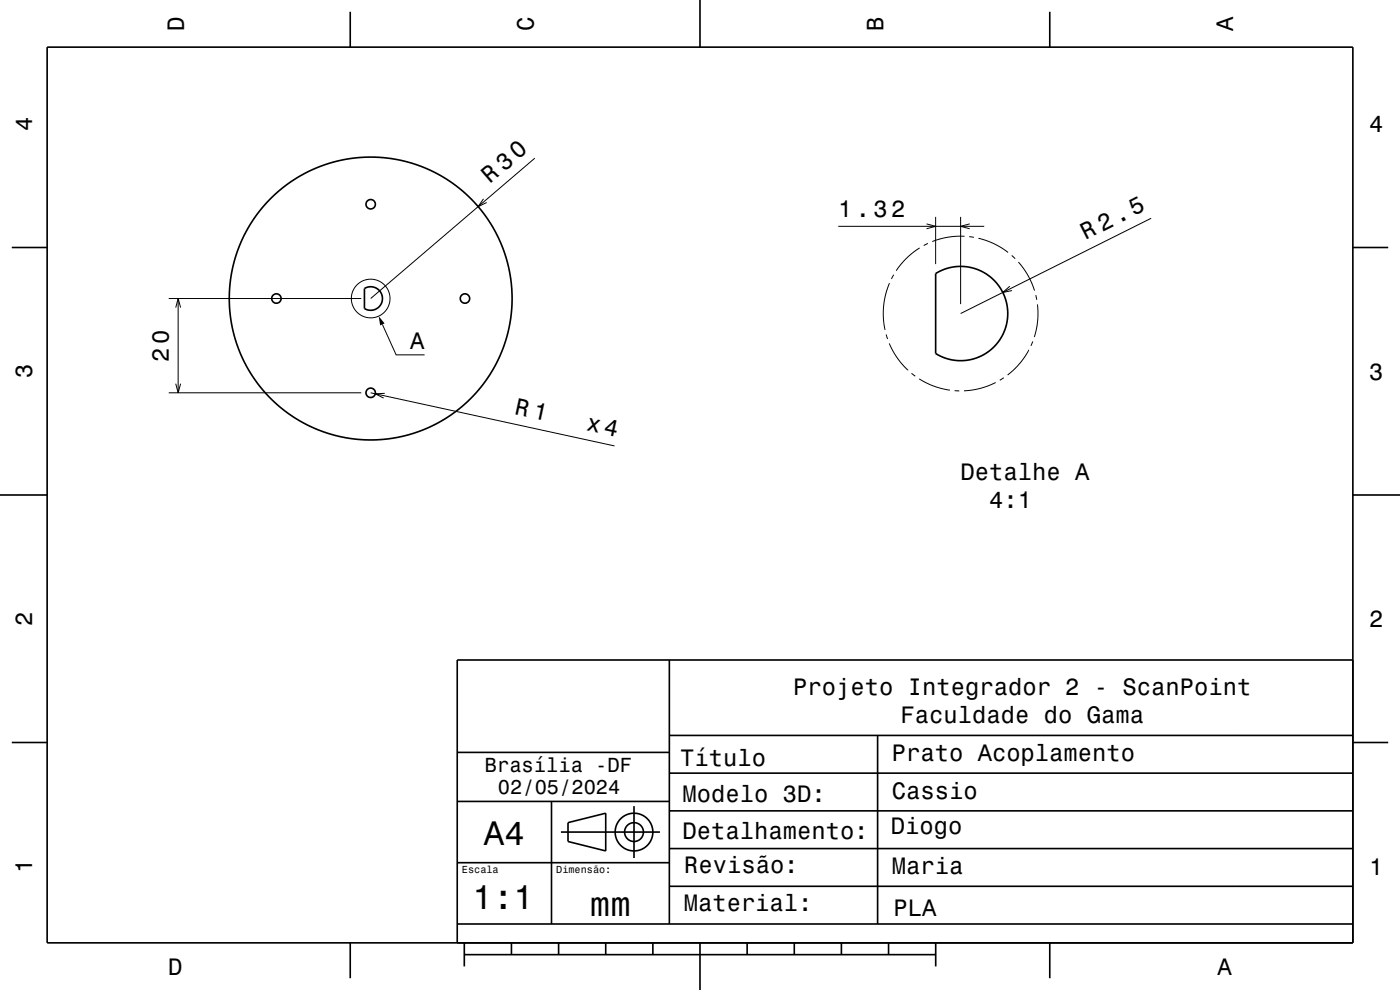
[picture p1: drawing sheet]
<svg xmlns="http://www.w3.org/2000/svg" width="297mm" height="210mm" viewBox="0 0 297 210" stroke-linecap="round" stroke-linejoin="round" font-family="sans-serif">
<g fill="none" stroke="#000" stroke-width=".21">
<path d="M113.5 33.6l-34.9 29.7M102.6 42.2l-1.2 1.6 1.8-.8M177.8 48h31M189.6 58.3l-.5 .9M195.1 52.6l-2.7 2.1-2.3 2.7M196.6 47.5l1.9 .5-1.9 .5M196.9 51.6l-.9 .5M198.5 46v10M203.8 46v18.5M204.6 50.1l-3.5 .2-3.3 .9M205.6 50.2l1 .1M205.7 47.5l-1.9 .5 1.9 .5"/>
<path d="M207.6 50.5l3.3 1.2 3 1.8M214.6 54.2l.8 .7M216 55.6l2.1 2.8 1.4 3.2M244.2 46.3l-40.4 20.2M35.8 63.3h40.8M37.3 65.3l.5-2 .5 2M37.8 63.3v20M81.1 68.8l2.9 6.5h6.1M188 71l.3 .9M188.6 72.8l1.7 3.1 2.3 2.6M188.7 60.1l-.8 2.3-.5 2.7v2.7l.3 2.2M193.4 79.2l.8 .6"/>
<path d="M214.2 60.7l-1.5 1.3 2-.4M218.3 74.2l-2 2.9-2.5 2.4M219.1 72.4l-.4 1M219.7 62.6l.2 1M220.1 64.6l.1 3.2-.3 1.8-.5 1.9M35.8 83.3h40.8M37.3 81.4l.5 1.9 .5-1.9M78.6 83.3l51.8 11.3M81.6 83.4l-2 .1 1.8 1M195 80.4l3.1 1.5 3.4 .9M202.5 82.9h1M211.2 81.1l-3.2 1.3-3.5 .5"/>
<path d="M213 80.1l-.9 .6"/>
<circle cx="78.6" cy="63.3" r="4.1"/>
</g>
<g fill="none" stroke="#000" stroke-width=".35">
<path d="M10 10h277v190h-277zM74.3 2.5v7.5M148.5 0v10M222.7 2.5v7.5M2.5 52.5h7.5M198.5 58a10 10 0 0 1 15.3 8.5 10 10 0 0 1-15.3 8.5zM287 52.5h7.5M77.3 61.2a2.5 2.5 0 0 1 3.8 2.1 2.5 2.5 0 0 1-3.8 2.1zM0 105h10M287 105h10M142 140v56M287 140h-190v60"/>
<path d="M2.5 157.5h7.5M97.1 159.6h45M142 156h145M186.2 156v40M287 157.5h7.5M97 170h45M117 170v26M119 176.5h21M120.5 174.5l8-2v8l-8-2zM134.5 171v11M142 172h145M142 164h145"/>
<path d="M97 196h190M97 183h45M142 188h145M142 180h145M74.3 200v7.5M98.5 202.5h100M98.5 200v5M108.5 200v2.5M118.5 200v2.5M128.5 200v2.5M138.5 200v2.5M148.5 200v10"/>
<path d="M158.5 200v2.5M168.5 200v2.5M178.5 200v2.5M188.5 200v2.5M198.5 200v5M222.7 200v7.5"/>
<circle cx="78.6" cy="43.3" r="1"/>
<circle cx="58.6" cy="63.3" r="1"/>
<circle cx="78.6" cy="63.3" r="30"/>
<circle cx="98.6" cy="63.3" r="1"/>
<circle cx="78.6" cy="83.3" r="1"/>
<circle cx="134.5" cy="176.5" r="2"/>
<circle cx="134.5" cy="176.5" r="4"/>
</g>
<path d="M80.3 67.1l1.3 1.5-1 .4z" fill-rule="evenodd" fill="#000"/>
<g font-size="7.2">
<text x="102.7" y="179.3">A4</text>
<text x="100.3" y="192.9">1:1</text>
<text x="125.2" y="194.3">mm</text>
</g>
<g font-size="5.1">
<text x="109" y="87.9" transform="rotate(12 109 87.9)">R 1</text>
<text x="124.2" y="91.2" transform="rotate(12 124.2 91.2)">x4</text>
</g>
<g font-size="5">
<text x="39" y="6.5" transform="rotate(-90 39 6.5)">D</text>
<text x="113.2" y="6.5" transform="rotate(-90 113.2 6.5)">C</text>
<text x="187.4" y="6.5" transform="rotate(-90 187.4 6.5)">B</text>
<text x="261.6" y="6.5" transform="rotate(-90 261.6 6.5)">A</text>
<text x="6.8" y="27.8" transform="rotate(-90 6.8 27.8)">4</text>
<text x="290.5" y="28.1">4</text>
<text x="103.9" y="39.1" transform="rotate(-41 103.9 39.1)">R 30</text>
<text x="177.8" y="46">1.32</text>
<text x="230.3" y="51" transform="rotate(-27 230.3 51)">R 2.5</text>
<text x="35.8" y="76.7" transform="rotate(-90 35.8 76.7)">20</text>
<text x="87" y="74.1">A</text>
<text x="6.8" y="80.3" transform="rotate(-90 6.8 80.3)">3</text>
<text x="290.5" y="80.6">3</text>
<text x="203.8" y="101.8">Detalhe A</text>
<text x="209.9" y="107.8">4:1</text>
<text x="6.8" y="132.8" transform="rotate(-90 6.8 132.8)">2</text>
<text x="290.5" y="133.1">2</text>
<text x="168.3" y="147.3">Projeto Integrador 2 - ScanPoint</text>
<text x="191.1" y="153.4">Faculdade do Gama</text>
<text x="189.2" y="161.4">Prato Acoplamento</text>
<text x="144.3" y="162.6">Título</text>
<text x="144.8" y="170">Modelo 3D:</text>
<text x="189.2" y="169.4">Cassio</text>
<text x="144.8" y="178">Detalhamento:</text>
<text x="189" y="176.8">Diogo</text>
<text x="6.8" y="185.3" transform="rotate(-90 6.8 185.3)">1</text>
<text x="145.1" y="185.2">Revisão:</text>
<text x="189.2" y="185.4">Maria</text>
<text x="290.5" y="185.6">1</text>
<text x="145.1" y="193.2">Material:</text>
<text x="189.6" y="194.2">PLA</text>
<text x="35.7" y="206.8">D</text>
<text x="258.3" y="206.8">A</text>
</g>
<g font-size="4.3">
<text x="102.9" y="163.8">Brasília -DF</text>
<text x="105.6" y="168.4">02/05/2024</text>
</g>
<g font-size="2.2">
<text x="98" y="185.1">Escala</text>
<text x="118" y="185.1">Dimensão:</text>
</g>
</svg>
